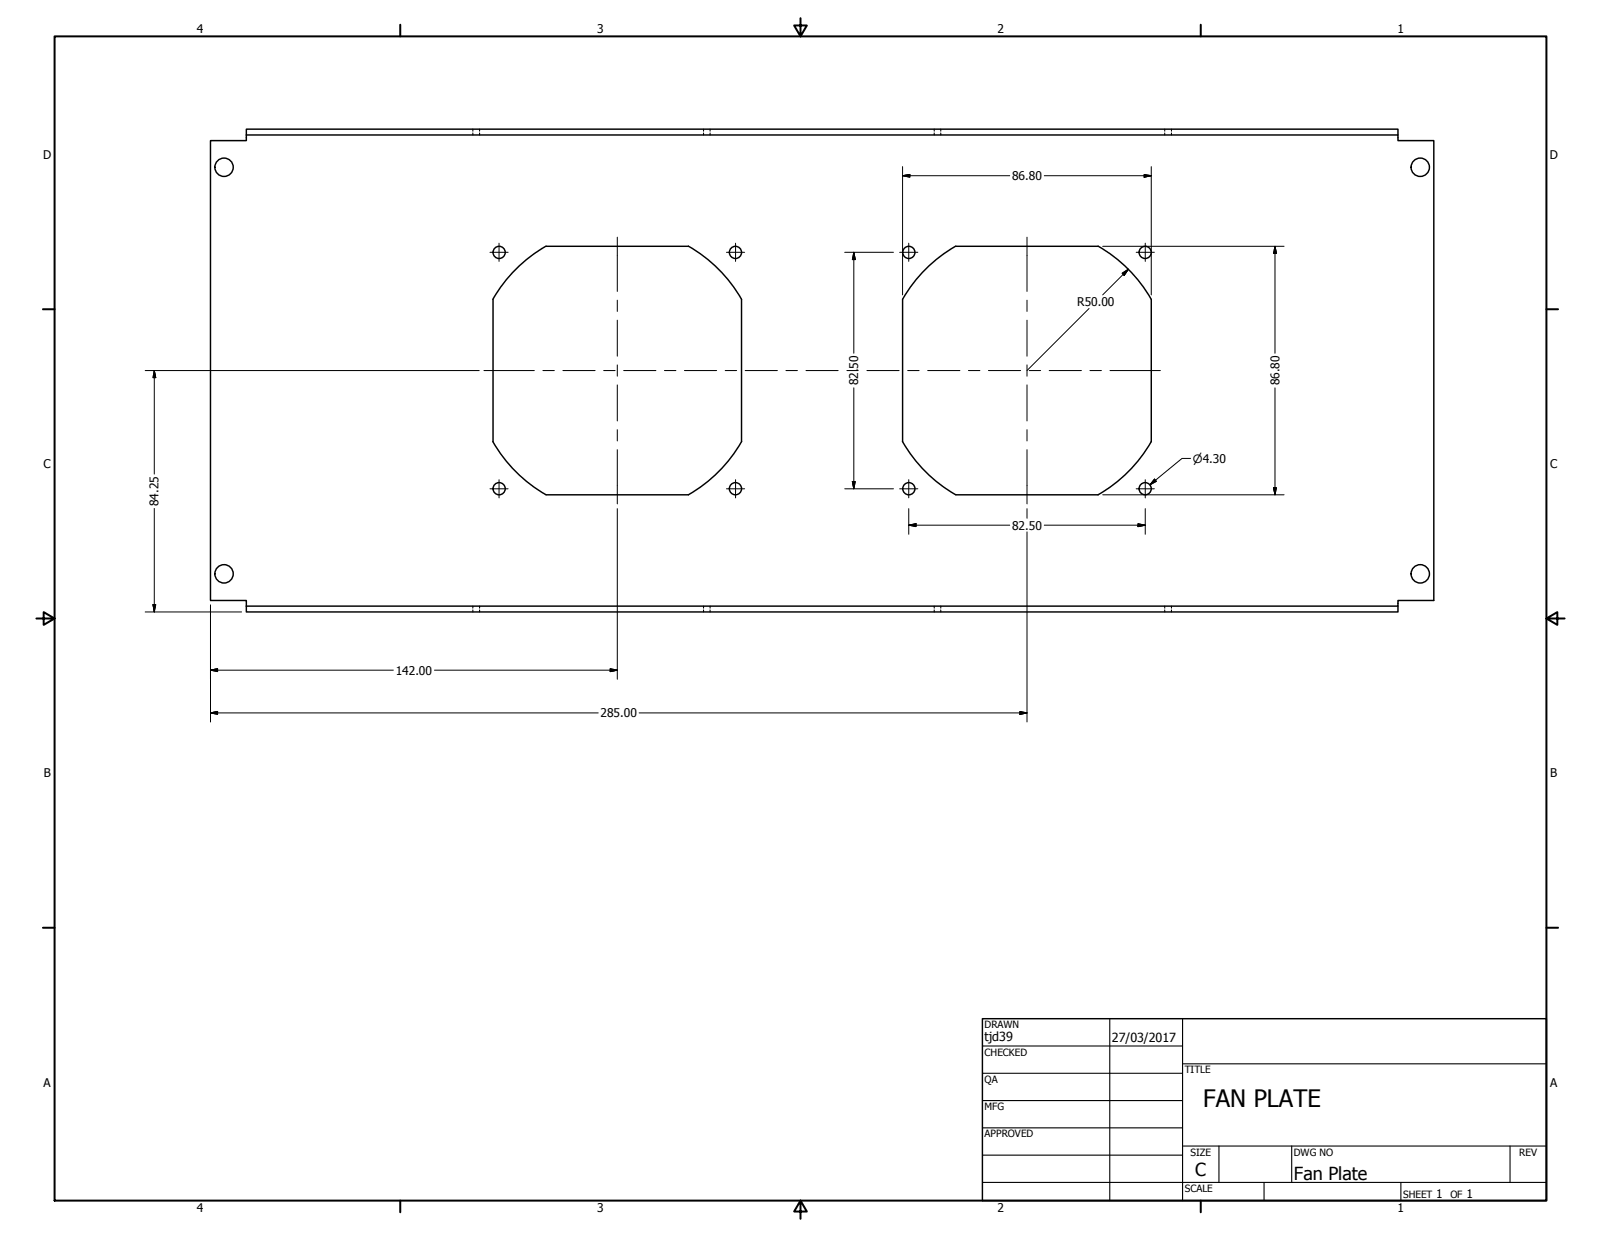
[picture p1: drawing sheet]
<svg xmlns="http://www.w3.org/2000/svg" width="559mm" height="432mm" viewBox="0 0 559 432" stroke-linecap="round" stroke-linejoin="round" font-family="sans-serif">
<!-- layer: Visible (ANSI) -->
<g fill="none" stroke="#000" stroke-width=".51">
<path d="M86 47.1h401.9v2h12.5v160.5h-12.5v2h-401.9M86 47.1v2h-12.5v160.5h12.5v2M86 47.1v-2h401.9v2M190.6 85.9a50 50 0 0 0-18.6 18.6M190.6 86h49.7M240.3 85.9a50 50 0 0 1 18.5 18.6M383.3 85.9a50 50 0 0 1 18.5 18.6M383.3 86l-49.7-.1a50 50 0 0 0-18.6 18.6M172.1 104.5v49.7M258.8 104.5v49.7a50 50 0 0 1-18.5 18.5M315 104.5v49.6a50 50 0 0 0 18.6 18.6h49.7M401.8 104.5v49.7a50 50 0 0 1-18.5 18.5"/>
<path d="M172 154.1a50 50 0 0 0 18.6 18.6M190.6 172.7h49.7M86 211.6v2h401.9v-2"/>
<circle cx="78.2" cy="58.4" r="3.2"/>
<circle cx="495.7" cy="58.4" r="3.2"/>
<circle cx="174.2" cy="88.1" r="2.13"/>
<circle cx="256.7" cy="88.1" r="2.13"/>
<circle cx="317.2" cy="88.1" r="2.13"/>
<circle cx="399.7" cy="88.1" r="2.13"/>
<circle cx="174.2" cy="170.6" r="2.13"/>
<circle cx="256.7" cy="170.6" r="2.13"/>
<circle cx="317.2" cy="170.6" r="2.13"/>
<circle cx="399.7" cy="170.6" r="2.13"/>
<circle cx="78.2" cy="200.3" r="3.2"/>
<circle cx="495.7" cy="200.3" r="3.2"/>
</g>
<!-- layer: Hidden (ANSI) -->
<g fill="none" stroke="#000" stroke-width=".38">
<path d="M165 45.1v.7M165 46.4v.7M167.4 45.1v.7M167.4 46.4v.7M245.6 45.1v.7M245.6 46.4v.7M247.8 45.1v.7M247.8 46.4v.7M326.1 45.1v.7M326.1 46.4v.7M328.4 45.1v.7M328.4 46.4v.7"/>
<path d="M406.5 45.1v.7M406.5 46.4v.7M408.9 45.1v.7M408.9 46.4v.7M165 211.6v.7M165 212.9v.7M167.4 211.6v.7M167.4 212.9v.7M245.6 211.6v.7M245.6 212.9v.7M247.8 211.6v.7M247.8 212.9v.7"/>
<path d="M326.1 211.6v.7M326.1 212.9v.7M328.4 211.6v.7M328.4 212.9v.7M406.5 211.6v.7M406.5 212.9v.7M408.9 211.6v.7M408.9 212.9v.7"/>
</g>
<!-- layer: Border (ANSI) -->
<g fill="none" stroke="#000" stroke-width=".7">
<path d="M19 12.7h520.8v406.4h-520.8zM139.7 8.6v4.1M279.4 6.3v6.4l-2.2-3.8h4.4l-2.2 3.8M419.1 8.6v4.1M15 107.9h4M539.8 107.9h4M12.7 215.9h6.3l-3.8-2.2v4.4l3.8-2.2M539.8 215.9l3.8 2.2v-4.4l-3.8 2.2h6.3M15 323.8h4M539.8 323.8h4M139.7 419.1v4.1M279.4 419.1l2.2 3.8h-4.4l2.2-3.8v6.3"/>
<path d="M419.1 419.1v4.1"/>
</g>
<!-- layer: Title (ANSI) -->
<g fill="none" stroke="#000" stroke-width=".38">
<path d="M387.3 355.6v63.5M412.7 355.6v63.5M342.9 365.1h69.8M342.9 374.6h69.8M412.7 371.3h127.1M342.9 384.2h69.8M342.9 393.7h69.8M342.9 412.7h196.9M342.9 403.2h69.8M412.7 400h127.1M425.4 400v12.7M441.2 412.7v6.4"/>
<path d="M450.8 400v12.7M488.9 412.7v6.4M527 400v12.7"/>
</g>
<path d="M342.9 355.6h196.9v63.5h-196.9z" fill="none" stroke="#000" stroke-width=".51"/>
<!-- layer: Centerline (ANSI) -->
<g fill="none" stroke="#000" stroke-width=".35">
<path d="M215.5 82.8v18.9M358.5 82.8v18.9M215.5 104.8v3.9M215.5 111.8v12.5M358.5 104.8v3.9M358.5 111.8v12.5M168.9 129.3h17.6M189.5 129.3h4M196.5 129.3h11.2M210.7 129.3h4M215.5 127.4v3.9M215.5 134.4v12.5"/>
<path d="M217.7 129.3h11.2M231.9 129.3h4M238.9 129.3h11.2M253.1 129.3h4M260.1 129.3h11.2M274.3 129.3h4M281.3 129.3h11.2M295.6 129.3h3.9M302.6 129.3h11.2M316.8 129.3h4M323.8 129.3h11.2M338 129.3h4"/>
<path d="M345 129.3h11.2M358.5 127.4v3.9M358.5 134.4v12.5M359.2 129.3h4M366.2 129.3h11.2M380.4 129.3h4M387.4 129.3h17.6M215.5 150v3.9M215.5 157v18.9M358.5 150v3.9M358.5 157v18.9"/>
</g>
<!-- layer: Center Mark (ANSI) -->
<g fill="none" stroke="#000" stroke-width=".35">
<path d="M171 88.1h6.4M174.2 84.9v6.3M253.6 88.1h6.3M256.7 84.9v6.3M314 88.1h6.4M317.2 84.9v6.3M396.6 88.1h6.3M399.7 84.9v6.3M171 170.6h6.4M174.2 167.4v6.4M253.6 170.6h6.3M256.7 167.4v6.4"/>
<path d="M314 170.6h6.4M317.2 167.4v6.4M396.6 170.6h6.3M399.7 167.4v6.4"/>
</g>
<!-- layer: Dimension (ANSI) -->
<g fill="none" stroke="#000" stroke-width=".35">
<path d="M315 58.2v29.8M401.8 58.2v29.8M315 61.3l2.6-.4v.9zM315 61.3h37.4M364.5 61.3h37.3M399.4 60.9l2.4 .4-2.4 .5zM294.8 88.1h17M298 88.1l.5 2.5h-1zM298 88.1v35.2M315 88.2v14.7M384.9 86h14.7M391.7 95.4l2.1-1.4-1.4 2.1z"/>
<path d="M393.8 94l-8.9 8.9M399.8 86h48.4M401.8 88.2v14.7M445 86l.5 2.5h-1zM445 86v37.3M380.1 107.7l-21.6 21.6M50.7 129.3h116.6M53.8 129.3l.6 2.5h-1zM53.8 129.3v36.2M298 135.4v35.2M445 135.4v37.3M53.8 177.5v36.1"/>
<path d="M215.5 177.5v59.6M294.8 170.6h17M297.5 168.1h1l-.5 2.5zM317.2 177.5v9M358.5 177.5v3.4M384.9 172.7h14.7M399.7 177.5v9M399.8 172.7h48.4M403 167.3l.6 .7-2.2 1.2zM415.5 160h-2.9l-11.2 9.2M444.5 170.2h1l-.5 2.5zM317.2 183.3l2.5-.5v1z"/>
<path d="M317.2 183.3h35.2M358.5 185.7v66.3M364.5 183.3h35.2M397.2 182.8l2.5 .5-2.5 .5zM50.7 213.6h33.6M53.4 211.1h1l-.6 2.5zM73.5 211.2v40.8M73.5 233.9l2.4-.5v1zM73.5 233.9h63.8M151.6 233.9h63.9M213 233.4l2.5 .5-2.5 .5zM73.5 248.9l2.4-.6v1.1z"/>
<path d="M73.5 248.9h135.3M223.1 248.9h135.4M356 248.3l2.5 .6-2.5 .5z"/>
</g>
<g fill="#000" stroke="#000" stroke-width=".35">
<path d="M315 61.3l2.6-.4zM315 61.3l2.6-.4v.9zM399.4 61.8l2.4-.5zM399.4 60.9l2.4 .4-2.4 .5zM298 88.1l.5 2.5zM298 88.1l.5 2.5h-1zM393.8 94l-1.4 2.1zM391.7 95.4l2.1-1.4-1.4 2.1zM445 86l.5 2.5zM445 86l.5 2.5h-1zM53.8 129.3l.6 2.5zM53.8 129.3l.6 2.5h-1z"/>
<path d="M297.5 168.1l.5 2.5zM297.5 168.1h1l-.5 2.5zM403 167.3l-1.6 1.9zM403 167.3l.6 .7-2.2 1.2zM444.5 170.2l.5 2.5zM444.5 170.2h1l-.5 2.5zM317.2 183.3l2.5-.5zM317.2 183.3l2.5-.5v1zM397.2 183.8l2.5-.5zM397.2 182.8l2.5 .5-2.5 .5zM53.4 211.1l.4 2.5zM53.4 211.1h1l-.6 2.5z"/>
<path d="M73.5 233.9l2.4-.5zM73.5 233.9l2.4-.5v1zM213 234.4l2.5-.5zM213 233.4l2.5 .5-2.5 .5zM73.5 248.9l2.4-.6zM73.5 248.9l2.4-.6v1.1zM356 249.4l2.5-.5zM356 248.3l2.5 .6-2.5 .5z"/>
</g>
<text font-size="8.4" x="420" y="386.5">FAN PLATE</text>
<g font-size="6.3">
<text x="417.2" y="410.6">C</text>
<text x="451.6" y="411.9">Fan Plate</text>
</g>
<g font-size="4.4">
<text x="343.7" y="363.5">tjd39</text>
<text x="388.1" y="363.7">27/03/2017</text>
</g>
<g font-size="4.2">
<text x="68.7" y="11.7">4</text>
<text x="208.4" y="11.7">3</text>
<text x="348.1" y="11.7">2</text>
<text x="487.8" y="11.7">1</text>
<text x="15.1" y="55.5">D</text>
<text x="540.9" y="55.5">D</text>
<text x="353.3" y="62.9">86.80</text>
<text x="376" y="106.9">R50.00</text>
<text x="299.5" y="134.6" transform="rotate(-90 299.5 134.6)">82.50</text>
<text x="446.5" y="134.6" transform="rotate(-90 446.5 134.6)">86.80</text>
<text x="15.2" y="163.4">C</text>
<text x="541" y="163.4">C</text>
<text x="55.4" y="176.7" transform="rotate(-90 55.4 176.7)">84.25</text>
<text x="353.3" y="184.8">82.50</text>
<text x="138.1" y="235.5">142.00</text>
<text x="209.6" y="250.4">285.00</text>
<text x="15.3" y="271.4">B</text>
<text x="541.1" y="271.4">B</text>
<text x="15.2" y="379.3">A</text>
<text x="541" y="379.3">A</text>
<text x="501.3" y="418.3">1</text>
<text x="511.8" y="418.3">1</text>
<text x="68.7" y="423.2">4</text>
<text x="208.4" y="423.2">3</text>
<text x="348.1" y="423.2">2</text>
<text x="487.8" y="423.2">1</text>
</g>
<text font-size="4" x="416.4" y="161.5">⌀4.30</text>
<g font-size="3.5">
<text x="343.7" y="358.9">DRAWN</text>
<text x="343.7" y="368.5">CHECKED</text>
<text x="413.5" y="374.6">TITLE</text>
<text x="343.7" y="378">QA</text>
<text x="343.7" y="387.5">MFG</text>
<text x="343.7" y="397.1">APPROVED</text>
<text x="415.5" y="403.4">SIZE</text>
<text x="451.6" y="403.4">DWG NO</text>
<text x="530.3" y="403.4">REV</text>
<text x="413.5" y="416.1">SCALE</text>
<text x="489.7" y="418.3">SHEET</text>
<text x="506.2" y="418.3">OF</text>
</g>
</svg>
